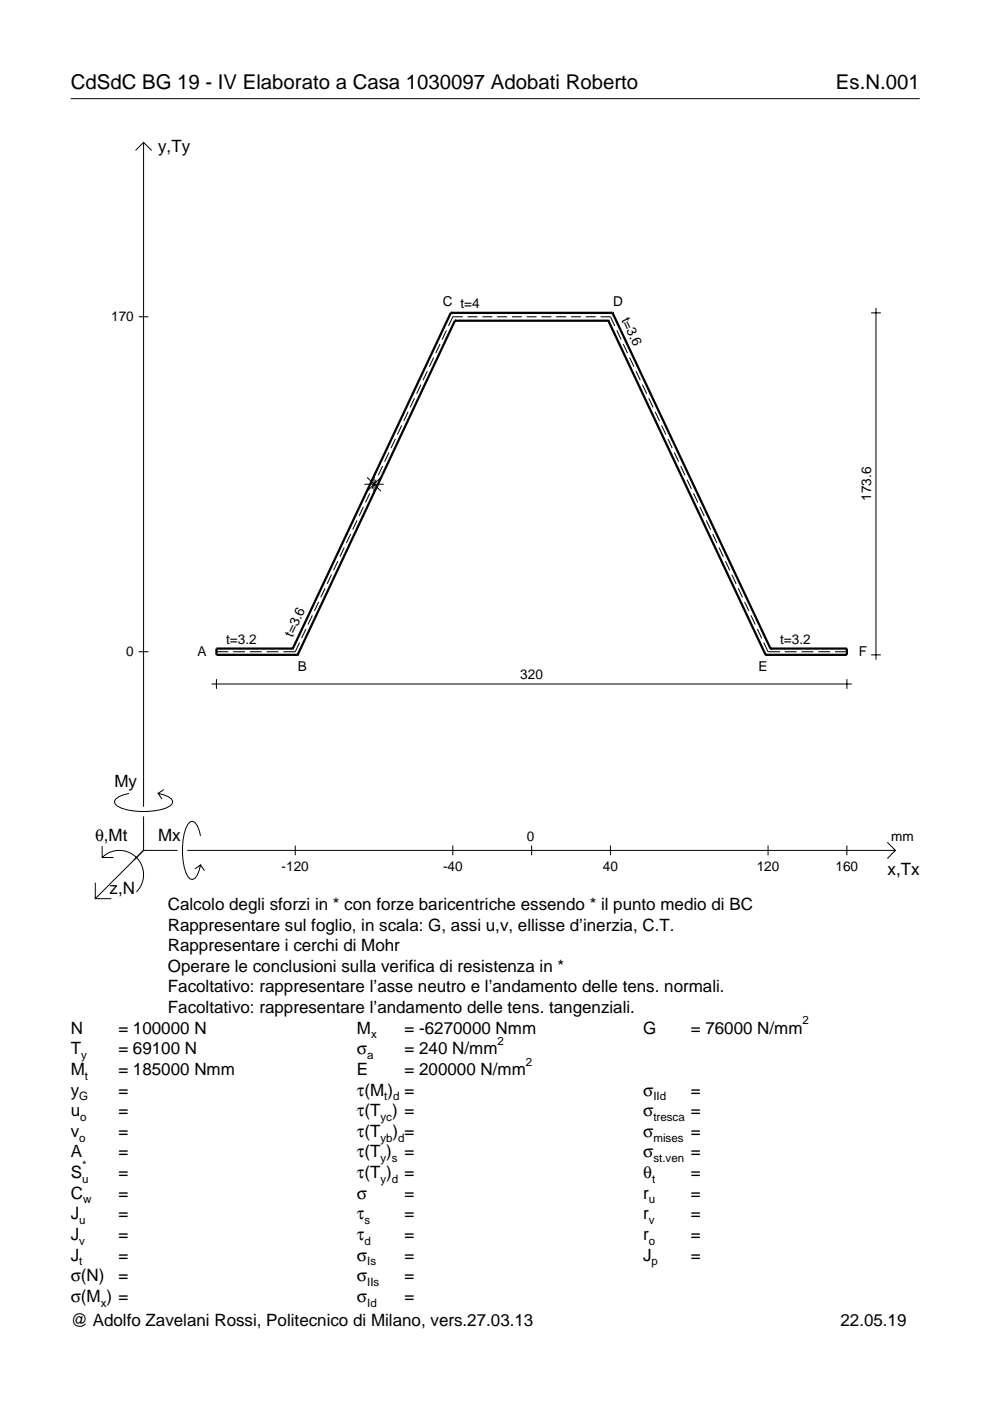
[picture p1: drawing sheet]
<svg xmlns="http://www.w3.org/2000/svg" width="210mm" height="297mm" viewBox="0 0 210 297" stroke-linecap="round" stroke-linejoin="round" font-family="sans-serif">
<g fill="none" stroke="#000" stroke-width=".21">
<path d="M15 20.9h180M28.7 31.9l1.7-1.7 1.8 1.7M30.4 30.2v140.8M29.4 67.2h2.1M90.6 78.7l-.9 1.9M91.9 75.8l-.9 1.9M93.3 72.9l-.9 2M94.7 70l-1 2M98.1 67.2h-2.1l-.9 1.9M99.1 67.2h2.1M102.3 67.2h2.1M105.4 67.2h2.1"/>
<path d="M108.5 67.2h2.1M111.7 67.2h2.1M114.8 67.2h2.1M117.9 67.2h2.1M121.1 67.2h2.1M124.2 67.2h2.1M127.3 67.2h2.1l.9 1.9M130.8 70l.9 2M132.1 72.9l.9 2M133.5 75.8l.9 1.9M134.8 78.7l1 1.9M184.7 66.3h2.1"/>
<path d="M185.7 65.3v74.6M81.1 98.8l-.9 2M82.5 95.9l-1 2M83.8 93.1l-.9 1.9M85.2 90.2l-.9 1.9M86.5 87.3l-.9 2M87.9 84.4l-.9 2M89.2 81.6l-.9 1.9M136.2 81.6l.9 1.9M137.6 84.4l.9 2M138.9 87.3l.9 2M140.3 90.2l.9 1.9"/>
<path d="M141.6 93.1l.9 1.9M143 95.9l.9 2M144.3 98.8l.9 2M71.6 119l-.9 1.9M73 116.1l-.9 1.9M74.3 113.2l-.9 2M75.7 110.3l-.9 2M77 107.5l-.9 1.9M77.2 102.7h4.2M77.8 101.2l3 2.9M78.4 104.6l-.9 1.9M79.3 100.6v4.1"/>
<path d="M79.8 101.7l-1 1.9M80.8 101.2l-3 2.9M145.7 101.7l.9 1.9M147 104.6l.9 1.9M148.4 107.5l.9 1.9M149.7 110.3l1 2M151.1 113.2l.9 2M152.4 116.1l1 1.9M153.8 119l.9 1.9M29.4 138.2h2.1M45.9 138.2h2.5M49.4 138.2h2.5"/>
<path d="M53 138.2h2.5M56.5 138.2h2.5M63.5 136.2l-.9 2h-2.5M64.9 133.4l-1 1.9M66.2 130.5l-.9 1.9M67.6 127.6l-.9 1.9M68.9 124.7l-.9 2M70.3 121.8l-.9 2M155.2 121.8l.9 2M156.5 124.7l.9 2M157.9 127.6l.9 1.9M159.2 130.5l.9 1.9"/>
<path d="M160.6 133.4l.9 1.9M161.9 136.2l.9 2h2.6M166.4 138.2h2.5M169.9 138.2h2.6M173.5 138.2h2.5M177 138.2h2.6M184.7 138.8h2.1M44.9 145h135.7M45.9 144v2.1M179.6 144v2.1M21.7 179.4v2.4h2.4M27.3 168.2a3.6 3.6 0 0 0-3 1.7l.1 .5a5.6 5.6 0 0 0 3.8 1.5 13.4 13.4 0 0 0 7.8-1l.5-.5 .1-.5a3.6 3.6 0 0 0-3.1-1.7l.8 1.2"/>
<path d="M30.4 173.1v7.2M34.7 167.4l-1.2 .8M42.5 177.2a3.6 3.6 0 0 0-1.7-3.1l-.5 .2a5.7 5.7 0 0 0-1.5 3.7 13.3 13.3 0 0 0 1 7.9l.5 .5 .5 .1a3.6 3.6 0 0 0 1.7-3.1l-1.2 .8M62.6 179.3v2M96 179.3v2M112.7 179.3v2M129.4 179.3v2M162.8 179.3v2M179.6 179.3v2M188.1 178.6l1.7 1.7-1.7 1.7M20.2 187.2v3.3h3.4M21.7 181.8a5.1 5.1 0 0 1 7.2 0 5.1 5.1 0 0 1 0 7.3"/>
<path d="M30.4 180.3l-10.2 10.2M30.4 180.3h7.2M39.7 180.3h150.1M42.5 183.4l.8 1.2"/>
</g>
<g fill="none" stroke="#000" stroke-width=".48">
<path d="M95.6 66.3h.1M95.6 66.3l-33.5 71.2M95.6 66.3h34.3M96.4 68h.1M96.4 68l-33.3 70.8M96.4 68h32.6M129 68h.1M129 68l33.3 70.8M129.9 66.3h.1M129.9 66.3l33.5 71.2M62.1 137.5h.1M62.1 137.5h-16.2v1.3h17.2"/>
<path d="M63.1 138.8h.1M162.3 138.8h.1M163.4 137.5h.1M163.4 137.5h16.2v1.3h-17.3"/>
</g>
<g font-size="4.3">
<text x="15" y="18.9">CdSdC BG 19 - IV Elaborato a Casa 1030097 Adobati Roberto</text>
<text x="177.2" y="18.9">Es.N.001</text>
</g>
<g font-size="3.6">
<text x="33.5" y="32.3">y,Ty</text>
<text x="24.3" y="166.9">My</text>
<text x="20.1" y="178.2">θ,Mt</text>
<text x="33.5" y="178.2">Mx</text>
<text x="188.2" y="185.5">x,Tx</text>
<text x="23.2" y="189.6">z,N</text>
<text x="35.6" y="192.9">Calcolo degli sforzi in * con forze baricentriche essendo * il punto medio di BC</text>
<text x="35.6" y="197.3">Rappresentare sul foglio, in scala: G, assi u,v, ellisse d’inerzia, C.T.</text>
<text x="35.6" y="201.7">Rappresentare i cerchi di Mohr</text>
<text x="35.6" y="206">Operare le conclusioni sulla verifica di resistenza in *</text>
<text x="35.6" y="210.4">Facoltativo: rappresentare l’asse neutro e l’andamento delle tens. normali.</text>
<text x="35.6" y="214.8">Facoltativo: rappresentare l’andamento delle tens. tangenziali.</text>
<text x="15" y="219.2">N</text>
<text x="25.1" y="219.2">= 100000 N</text>
<text x="75.7" y="219.2">M</text>
<text x="85.8" y="219.2">= -6270000 Nmm</text>
<text x="136.4" y="219.2">G</text>
<text x="146.5" y="219.2">= 76000 N/mm</text>
<text x="15" y="227.9">M</text>
<text x="15" y="223.5">T</text>
<text x="25.1" y="227.9">= 185000 Nmm</text>
<text x="25.1" y="223.5">= 69100 N</text>
<text x="75.7" y="223.5">σ</text>
<text x="75.7" y="227.9">E</text>
<text x="85.8" y="223.5">= 240 N/mm</text>
<text x="85.8" y="227.9">= 200000 N/mm</text>
<text x="15" y="232.3">y</text>
<text x="25.1" y="232.3">=</text>
<text x="75.7" y="232.3">τ(M ) =</text>
<text x="136.4" y="232.3">σ</text>
<text x="146.5" y="232.3">=</text>
<text x="15" y="236.7">u</text>
<text x="25.1" y="236.7">=</text>
<text x="75.7" y="236.7">τ(T ) =</text>
<text x="136.4" y="236.7">σ</text>
<text x="146.5" y="236.7">=</text>
<text x="15" y="245.4">A</text>
<text x="15" y="241">v</text>
<text x="25.1" y="241">=</text>
<text x="25.1" y="245.4">=</text>
<text x="75.7" y="245.4">τ(T )</text>
<text x="75.7" y="241">τ(T</text>
<text x="83.3" y="241">) =</text>
<text x="85.8" y="245.4">=</text>
<text x="136.4" y="241">σ</text>
<text x="136.4" y="245.4">σ</text>
<text x="146.5" y="241">=</text>
<text x="146.5" y="245.4">=</text>
<text x="15" y="249.8">S</text>
<text x="25.1" y="249.8">=</text>
<text x="75.7" y="249.8">τ(T )</text>
<text x="85.8" y="249.8">=</text>
<text x="136.4" y="249.8">θ</text>
<text x="146.5" y="249.8">=</text>
<text x="15" y="254.2">C</text>
<text x="25.1" y="254.2">=</text>
<text x="75.7" y="254.2">σ</text>
<text x="85.8" y="254.2">=</text>
<text x="136.4" y="254.2">r</text>
<text x="146.5" y="254.2">=</text>
<text x="15" y="262.9">J</text>
<text x="15" y="258.5">J</text>
<text x="25.1" y="262.9">=</text>
<text x="25.1" y="258.5">=</text>
<text x="75.7" y="258.5">τ</text>
<text x="75.7" y="262.9">τ</text>
<text x="85.8" y="258.5">=</text>
<text x="85.8" y="262.9">=</text>
<text x="136.4" y="262.9">r</text>
<text x="136.4" y="258.5">r</text>
<text x="146.5" y="262.9">=</text>
<text x="146.5" y="258.5">=</text>
<text x="15" y="267.3">J</text>
<text x="25.1" y="267.3">=</text>
<text x="75.7" y="267.3">σ</text>
<text x="85.8" y="267.3">=</text>
<text x="136.4" y="267.3">J</text>
<text x="146.5" y="267.3">=</text>
<text x="15" y="271.7">σ(N)</text>
<text x="25.1" y="271.7">=</text>
<text x="75.7" y="271.7">σ</text>
<text x="85.8" y="271.7">=</text>
<text x="15" y="276">σ(M ) =</text>
<text x="15" y="281.2">@ Adolfo Zavelani Rossi, Politecnico di Milano, vers.27.03.13</text>
<text x="75.7" y="276">σ</text>
<text x="85.8" y="276">=</text>
<text x="178.2" y="281.2">22.05.19</text>
</g>
<g font-size="2.9">
<text x="93.9" y="64.8">C t=4</text>
<text x="130" y="64.8">D</text>
<text x="23.6" y="68.2">170</text>
<text x="131.7" y="67.8" transform="rotate(65 131.7 67.8)">t=3.6</text>
<text x="184.7" y="106.2" transform="rotate(-90 184.7 106.2)">173.6</text>
<text x="47.9" y="136.5">t=3.2</text>
<text x="62" y="135.2" transform="rotate(-65 62 135.2)">t=3.6</text>
<text x="165.4" y="136.5">t=3.2</text>
<text x="26.8" y="139.2">0</text>
<text x="41.9" y="139.1">A</text>
<text x="63.1" y="142.2">B</text>
<text x="110.3" y="144">320</text>
<text x="160.8" y="142.2">E</text>
<text x="182.1" y="139.1">F</text>
<text x="111.7" y="178.2">0</text>
<text x="189" y="178.2">mm</text>
<text x="59.7" y="184.7">-120</text>
<text x="93.9" y="184.7">-40</text>
<text x="127.8" y="184.7">40</text>
<text x="160.4" y="184.7">120</text>
<text x="177.2" y="184.7">160</text>
</g>
<g font-size="2.4">
<text x="78.7" y="220.2">x</text>
<text x="105.5" y="221.5">2</text>
<text x="170.2" y="217.2">2</text>
<text x="17.2" y="224.5">y</text>
<text x="77.9" y="224.5">a</text>
<text x="111.5" y="225.9">2</text>
<text x="16.8" y="233.3">G</text>
<text x="18" y="228.9">t</text>
<text x="81.5" y="233.3">t d</text>
<text x="138.5" y="233.3">IId</text>
<text x="17" y="237.7">o</text>
<text x="80.7" y="237.7">yc</text>
<text x="138.5" y="237.7">tresca</text>
<text x="16.8" y="242">o</text>
<text x="80.7" y="242">yb d</text>
<text x="138.5" y="242">mises</text>
<text x="17.4" y="250.8">u</text>
<text x="17.4" y="247.8">*</text>
<text x="80.7" y="246.4">y s</text>
<text x="80.7" y="250.8">y d</text>
<text x="138.2" y="250.8">t</text>
<text x="138.5" y="246.4">st.ven</text>
<text x="17.6" y="255.2">w</text>
<text x="137.6" y="255.2">u</text>
<text x="16.8" y="263.9">v</text>
<text x="16.8" y="259.5">u</text>
<text x="77.3" y="263.9">d</text>
<text x="77.3" y="259.5">s</text>
<text x="137.6" y="263.9">o</text>
<text x="137.6" y="259.5">v</text>
<text x="16.8" y="268.3">t</text>
<text x="77.9" y="268.3">Is</text>
<text x="138.2" y="268.3">p</text>
<text x="77.9" y="272.7">IIs</text>
<text x="21.4" y="277">x</text>
<text x="77.9" y="277">Id</text>
</g>
</svg>
